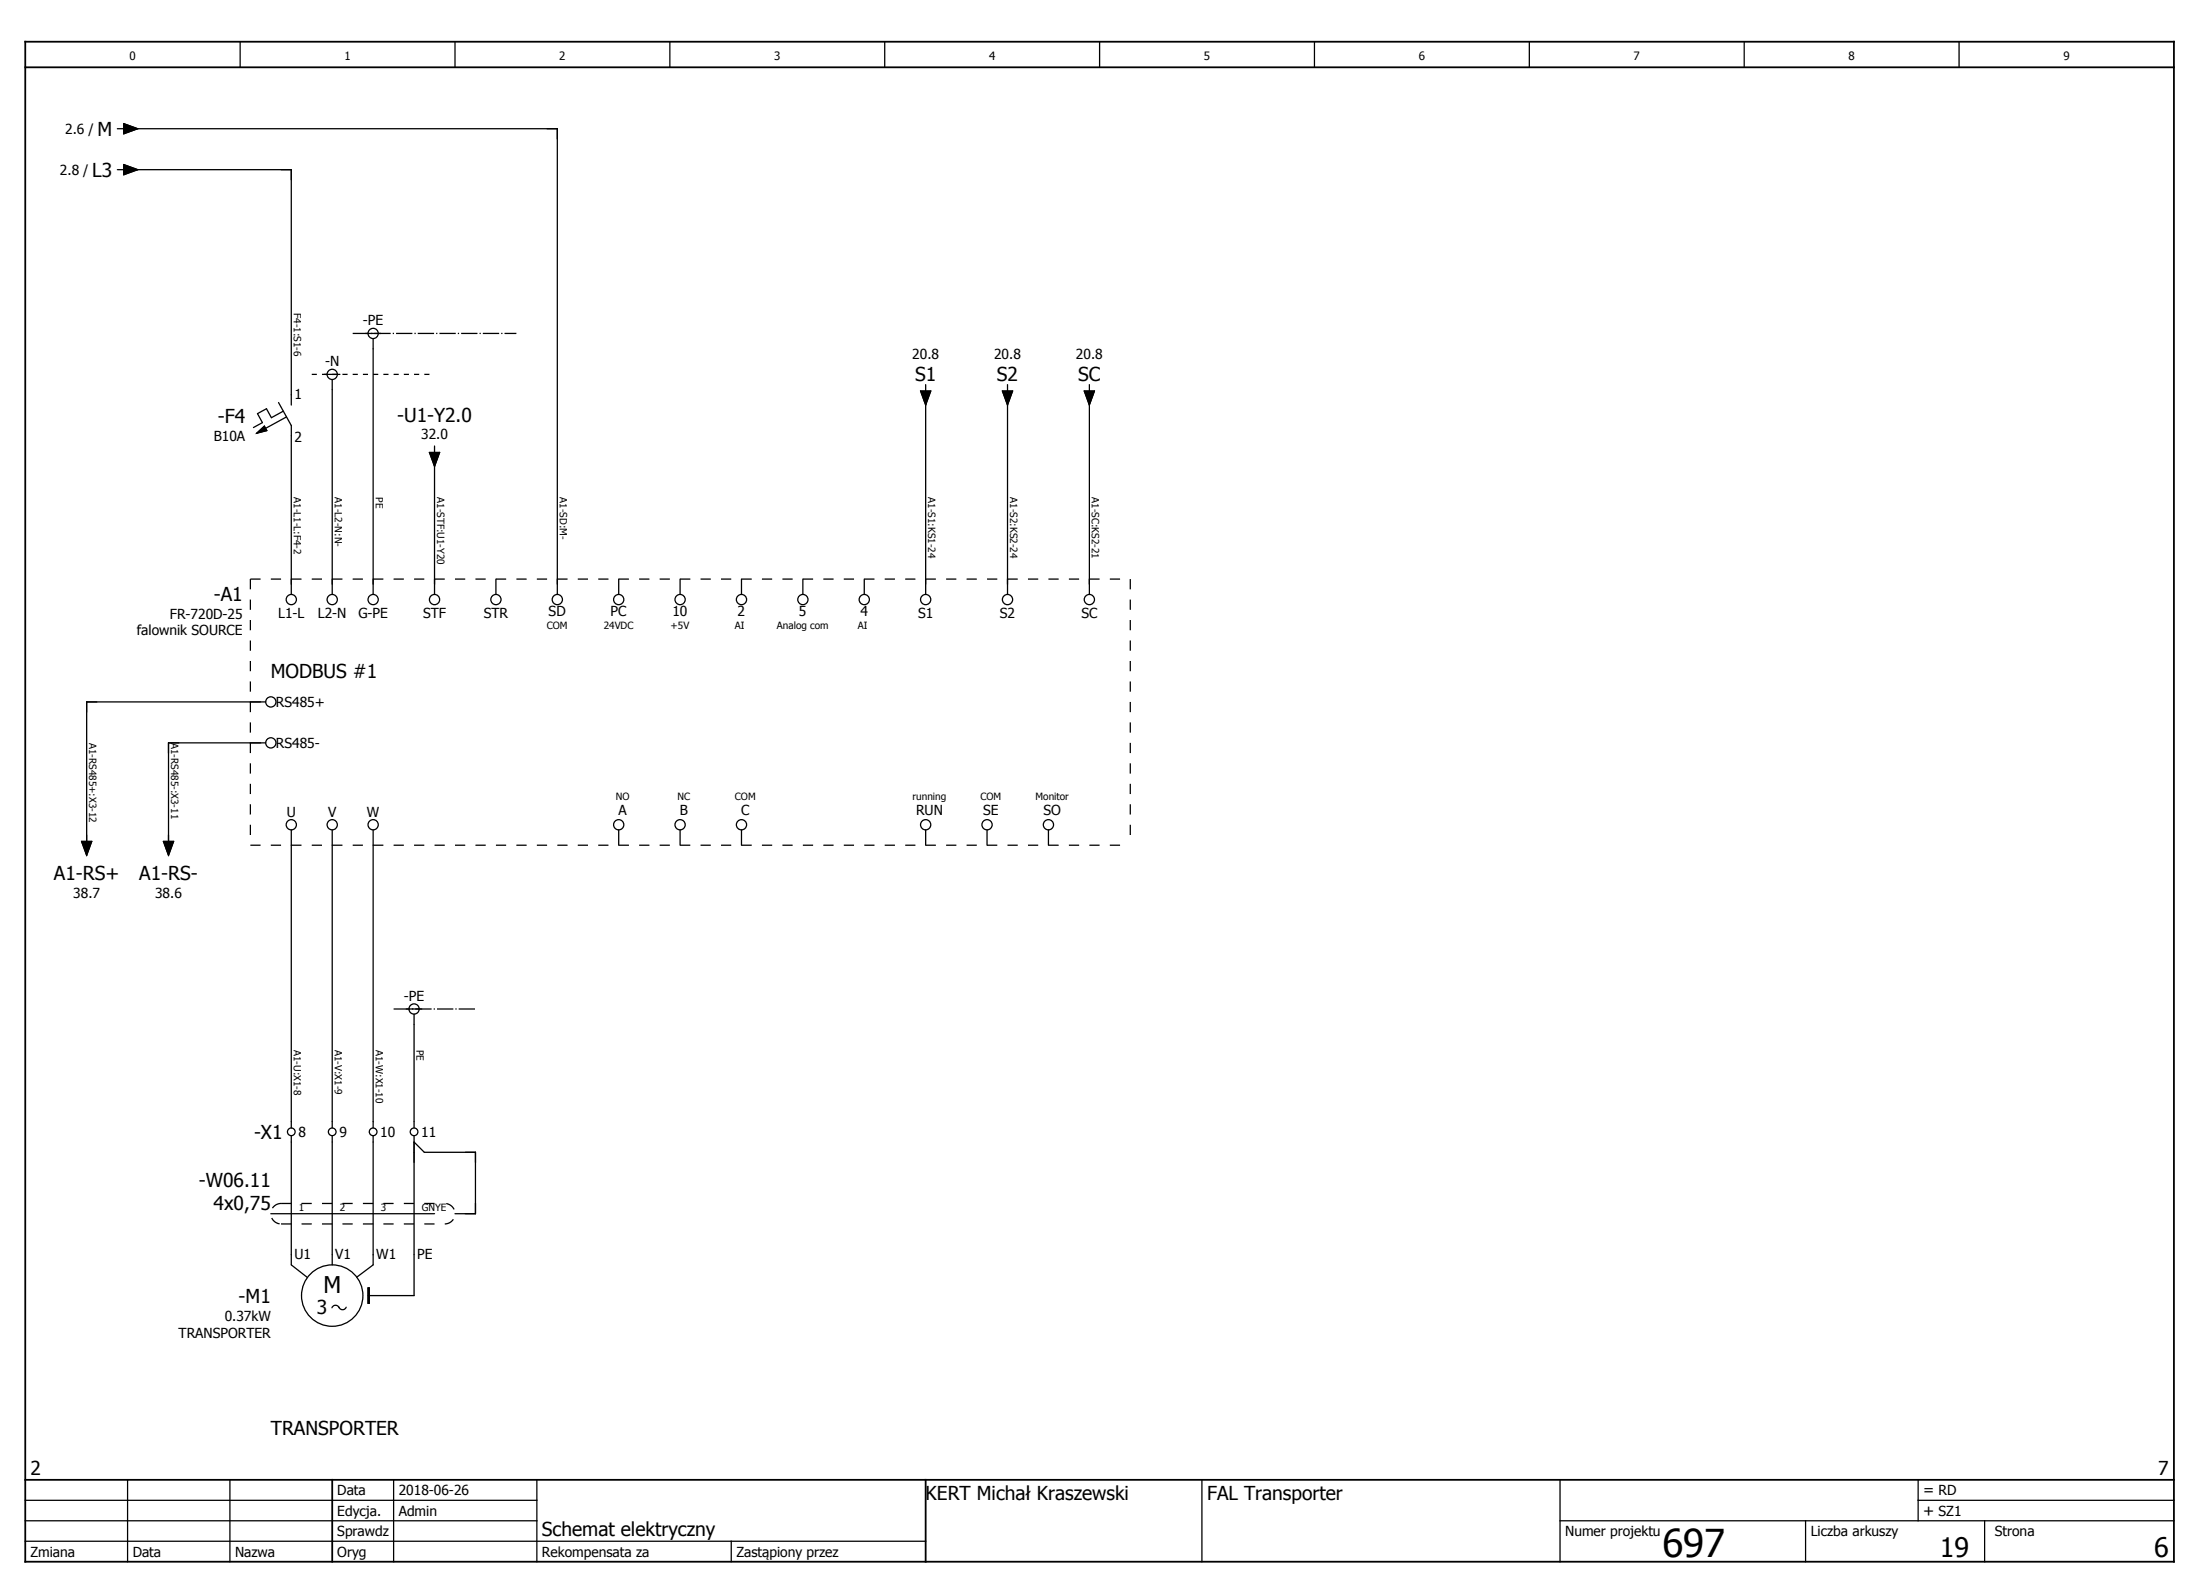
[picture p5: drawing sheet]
<svg xmlns="http://www.w3.org/2000/svg" width="430mm" height="310mm" viewBox="0 0 430 310" stroke-linecap="round" stroke-linejoin="round" font-family="sans-serif">
<g fill="none" stroke="#000" stroke-width=".25">
<path d="M46.9 8.2v5M88.9 8.2v5M130.9 8.2v5M172.9 8.2v5M214.9 8.2v5M256.9 8.2v5M298.9 8.2v5M340.9 8.2v5M382.9 8.2v5M22.9 25.2h1.3M22.9 33.2h1.3M24.2 24.2l2.7 1-2.7 1z"/>
<path d="M24.2 32.2l2.7 1-2.7 1zM24.9 25.2h84v91M24.9 33.2h32v46M54.4 78.7l2.5 4.5v33M63.4 73.2h3M64.9 74.2v42M71.4 65.2h3M72.9 66.2v50M179.9 76.4h2l-1 2.8zM180.9 75.2v1.2M180.9 78.2v38M195.9 76.4h2l-1 2.8z"/>
<path d="M196.9 75.2v1.2M196.9 78.2v38M211.9 76.4h2l-1 2.8zM212.9 75.2v1.2M212.9 78.2v38M50.2 84.7l1.5-1.4 .5 .8zM55.4 80.3l-2.4 1.3-.9-1.7-1.8 .9 1 1.8-1.8 .9M56 81.5l-4.1 2.2M83.9 88.4h2l-1 2.8zM84.9 87.2v1.2M84.9 90.2v26M96.9 113.2v3"/>
<path d="M120.9 113.2v3M132.9 113.2v3M144.9 113.2v3M156.9 113.2v3M168.9 113.2v3M51.9 137.2h-35v28M51.9 145.2h-19v20M15.9 164.4h2l-1 2.8zM31.9 164.4h2l-1 2.8zM56.9 162.2v58.2M64.9 162.2v58.2M72.9 162.2v58.2"/>
<path d="M120.9 162.2v3M132.9 162.2v3M144.9 162.2v3M180.9 162.2v3M192.9 162.2v3M204.9 162.2v3M79.4 197.2h3M80.9 198.2v22.2M52.9 237.2h32M56.9 221.9v25.3l3.2 2.4M64.9 221.9v25.3M72.9 221.9v25.3l-3.2 2.4"/>
<path d="M80.9 221.9v31.3h-9M80.9 223.2l2 2h10v12h-4M64.9 255.5a.75 .75 0 0 1 .7-.5 .75 .75 0 0 1 .7 .5M66.3 255.4a.75 .75 0 0 0 .7 .5 .75 .75 0 0 0 .7-.5M71.9 251.7h.3v3h-.3zM4.9 297.2h100M4.9 293.2h100M24.9 289.2v16M44.9 289.2v16M76.9 289.2v16M104.9 289.2v16M234.9 289.2v16"/>
<path d="M304.9 297.2h120M304.9 289.2v16M352.9 297.2v8M374.9 293.2h50M374.9 289.2v8M387.9 297.2v8M4.9 301.2h176M142.9 301.2v4"/>
<circle cx="64.9" cy="73.2" r="1"/>
<circle cx="72.9" cy="65.2" r="1"/>
<circle cx="56.9" cy="117.2" r="1"/>
<circle cx="64.9" cy="117.2" r="1"/>
<circle cx="72.9" cy="117.2" r="1"/>
<circle cx="84.9" cy="117.2" r="1"/>
<circle cx="96.9" cy="117.2" r="1"/>
<circle cx="108.9" cy="117.2" r="1"/>
<circle cx="120.9" cy="117.2" r="1"/>
<circle cx="132.9" cy="117.2" r="1"/>
<circle cx="144.9" cy="117.2" r="1"/>
<circle cx="156.9" cy="117.2" r="1"/>
<circle cx="168.9" cy="117.2" r="1"/>
<circle cx="180.9" cy="117.2" r="1"/>
<circle cx="196.9" cy="117.2" r="1"/>
<circle cx="212.9" cy="117.2" r="1"/>
<circle cx="52.9" cy="137.2" r="1"/>
<circle cx="52.9" cy="145.2" r="1"/>
<circle cx="56.9" cy="161.2" r="1"/>
<circle cx="64.9" cy="161.2" r="1"/>
<circle cx="72.9" cy="161.2" r="1"/>
<circle cx="120.9" cy="161.2" r="1"/>
<circle cx="132.9" cy="161.2" r="1"/>
<circle cx="144.9" cy="161.2" r="1"/>
<circle cx="180.9" cy="161.2" r="1"/>
<circle cx="192.9" cy="161.2" r="1"/>
<circle cx="204.9" cy="161.2" r="1"/>
<circle cx="80.9" cy="197.2" r="1"/>
<circle cx="56.9" cy="221.2" r=".75"/>
<circle cx="64.9" cy="221.2" r=".75"/>
<circle cx="72.9" cy="221.2" r=".75"/>
<circle cx="80.9" cy="221.2" r=".75"/>
<circle cx="64.9" cy="253.2" r="6"/>
</g>
<path d="M4.9 13.2h420M4.9 8.2h420v297h-420zM4.9 289.2h420M64.9 289.2v16M180.9 289.2v16" fill="none" stroke="#000" stroke-width=".35"/>
<path d="M68.9 65.2h32M76.9 197.2h16" fill="none" stroke="#000" stroke-width=".25" stroke-dasharray="3.2 .4 .3 .4" stroke-linecap="butt"/>
<path d="M60.9 73.2h24" fill="none" stroke="#000" stroke-width=".25" stroke-dasharray="1 1" stroke-linecap="butt"/>
<path d="M24.2 24.2l2.7 1-2.7 1zM24.2 32.2l2.7 1-2.7 1zM179.9 76.4h2l-1 2.8zM195.9 76.4h2l-1 2.8zM211.9 76.4h2l-1 2.8zM50.2 84.7l1.5-1.4 .5 .8zM83.9 88.4h2l-1 2.8zM15.9 164.4h2l-1 2.8zM31.9 164.4h2l-1 2.8zM71.9 251.7h.3v3h-.3z" fill="#000" stroke="#000" stroke-width=".2"/>
<path d="M48.9 113.2h172M48.9 113.2v52M220.9 113.2v52M48.9 165.2h172M54.9 239.2h32M54.9 235.2h32M54.9 235.2a2 2 0 0 0-2 2 2 2 0 0 0 2 2M86.9 239.2a2 2 0 0 0 2-2 2 2 0 0 0-2-2" fill="none" stroke="#000" stroke-width=".25" stroke-dasharray="2 2" stroke-linecap="butt"/>
<text font-size="7.5" x="324.9" y="304.2">697</text>
<g font-size="5.3">
<text x="379.2" y="304.2">19</text>
<text x="421.1" y="304.2">6</text>
</g>
<text font-size="4.5" x="63.2" y="252.7">M</text>
<g font-size="3.7">
<text x="19" y="26.6">M</text>
<text x="18" y="34.6">L3</text>
<text x="178.9" y="74.4">S1</text>
<text x="194.9" y="74.4">S2</text>
<text x="210.8" y="74.4">SC</text>
<text x="42.6" y="82.6">-F4</text>
<text x="77.6" y="82.4">-U1-Y2.0</text>
<text x="41.8" y="117.4">-A1</text>
<text x="52.9" y="132.4">MODBUS #1</text>
<text x="10.5" y="171.9">A1-RS+</text>
<text x="27.2" y="171.9">A1-RS-</text>
<text x="49.7" y="222.6">-X1</text>
<text x="38.9" y="231.9">-W06.11</text>
<text x="41.8" y="236.4">4x0,75</text>
<text x="46.6" y="254.6">-M1</text>
<text x="62" y="256.8">3</text>
<text x="52.9" y="280.4">TRANSPORTER</text>
<text x="5.9" y="288.2">2</text>
<text x="180.9" y="293.2">KERT Michał Kraszewski</text>
<text x="235.9" y="293.2">FAL Transporter</text>
<text x="421.9" y="288.2">7</text>
<text x="105.9" y="300.2">Schemat elektryczny</text>
</g>
<g font-size="3">
<text x="375.9" y="292.2">= RD</text>
<text x="375.9" y="296.2">+ SZ1</text>
</g>
<g font-size="2.7">
<text x="12.8" y="26.2">2.6 /</text>
<text x="11.7" y="34.2">2.8 /</text>
<text x="70.9" y="63.6">-PE</text>
<text x="63.5" y="71.6">-N</text>
<text x="178.3" y="70.1">20.8</text>
<text x="194.3" y="70.1">20.8</text>
<text x="210.3" y="70.1">20.8</text>
<text x="57.5" y="78">1</text>
<text x="41.8" y="86.1">B10A</text>
<text x="57.5" y="86.4">2</text>
<text x="82.3" y="85.9">32.0</text>
<text x="26.8" y="124.1">falownik SOURCE</text>
<text x="33.2" y="120.9">FR-720D-25</text>
<text x="54.4" y="120.8">L1-L</text>
<text x="62.1" y="120.8">L2-N</text>
<text x="70" y="120.8">G-PE</text>
<text x="82.7" y="120.8">STF</text>
<text x="94.6" y="120.8">STR</text>
<text x="107.2" y="120.5">SD</text>
<text x="119.4" y="120.5">PC</text>
<text x="131.4" y="120.5">10</text>
<text x="144.2" y="120.5">2</text>
<text x="156.2" y="120.5">5</text>
<text x="168.2" y="120.5">4</text>
<text x="179.4" y="120.8">S1</text>
<text x="195.4" y="120.8">S2</text>
<text x="211.4" y="120.8">SC</text>
<text x="53.9" y="138.2">RS485+</text>
<text x="53.9" y="146.2">RS485-</text>
<text x="56.1" y="159.6">U</text>
<text x="64.1" y="159.6">V</text>
<text x="71.7" y="159.6">W</text>
<text x="120.9" y="159.3">A</text>
<text x="132.9" y="159.3">B</text>
<text x="144.9" y="159.3">C</text>
<text x="179.1" y="159.3">RUN</text>
<text x="192.2" y="159.3">SE</text>
<text x="204" y="159.3">SO</text>
<text x="14.3" y="175.4">38.7</text>
<text x="30.3" y="175.4">38.6</text>
<text x="78.9" y="195.6">-PE</text>
<text x="58.3" y="222.2">8</text>
<text x="66.3" y="222.2">9</text>
<text x="74.3" y="222.2">10</text>
<text x="82.3" y="222.2">11</text>
<text x="57.5" y="246">U1</text>
<text x="65.5" y="246">V1</text>
<text x="73.5" y="246">W1</text>
<text x="81.5" y="246">PE</text>
<text x="34.9" y="261.4">TRANSPORTER</text>
<text x="43.9" y="258.1">0.37kW</text>
<text x="65.9" y="292.2">Data</text>
<text x="77.9" y="292.2">2018-06-26</text>
<text x="65.9" y="296.2">Edycja.</text>
<text x="77.9" y="296.2">Admin</text>
<text x="5.9" y="304.2">Zmiana</text>
<text x="25.9" y="304.2">Data</text>
<text x="45.9" y="304.2">Nazwa</text>
<text x="65.9" y="304.2">Oryg</text>
<text x="65.9" y="300.2">Sprawdz</text>
<text x="105.9" y="304.2">Rekompensata za</text>
<text x="143.9" y="304.2">Zastąpiony przez</text>
<text x="305.9" y="300.2">Numer projektu</text>
<text x="353.9" y="300.2">Liczba arkuszy</text>
<text x="389.9" y="300.2">Strona</text>
</g>
<g font-size="2.3">
<text x="25.3" y="11.7">0</text>
<text x="67.3" y="11.7">1</text>
<text x="109.3" y="11.7">2</text>
<text x="151.3" y="11.7">3</text>
<text x="193.3" y="11.7">4</text>
<text x="235.3" y="11.7">5</text>
<text x="277.3" y="11.7">6</text>
<text x="319.3" y="11.7">7</text>
<text x="361.3" y="11.7">8</text>
<text x="403.3" y="11.7">9</text>
</g>
<g font-size="2">
<text x="57.4" y="61.2" transform="rotate(90 57.4 61.2)">F4-1:S1-6</text>
<text x="57.4" y="97.2" transform="rotate(90 57.4 97.2)">A1-L1-L:F4-2</text>
<text x="65.4" y="97.2" transform="rotate(90 65.4 97.2)">A1-L2-N:N-</text>
<text x="73.4" y="97.2" transform="rotate(90 73.4 97.2)">PE</text>
<text x="85.4" y="97.2" transform="rotate(90 85.4 97.2)">A1-STF:U1-Y20</text>
<text x="109.4" y="97.2" transform="rotate(90 109.4 97.2)">A1-SD:M-</text>
<text x="181.4" y="97.2" transform="rotate(90 181.4 97.2)">A1-S1:KS1-24</text>
<text x="197.4" y="97.2" transform="rotate(90 197.4 97.2)">A1-S2:KS2-24</text>
<text x="213.4" y="97.2" transform="rotate(90 213.4 97.2)">A1-SC:KS2-21</text>
<text x="106.9" y="123">COM</text>
<text x="118" y="123">24VDC</text>
<text x="131.1" y="123">+5V</text>
<text x="143.7" y="123">AI</text>
<text x="151.9" y="123">Analog com</text>
<text x="167.7" y="123">AI</text>
<text x="17.4" y="145.2" transform="rotate(90 17.4 145.2)">A1-RS485+:X3-12</text>
<text x="33.4" y="145.2" transform="rotate(90 33.4 145.2)">A1-RS485-:X3-11</text>
<text x="120.3" y="156.2">NO</text>
<text x="132.5" y="156.2">NC</text>
<text x="143.7" y="156.2">COM</text>
<text x="178.4" y="156.2">running</text>
<text x="191.7" y="156.2">COM</text>
<text x="202.4" y="156.2">Monitor</text>
<text x="57.4" y="205.2" transform="rotate(90 57.4 205.2)">A1-U:X1-8</text>
<text x="65.4" y="205.2" transform="rotate(90 65.4 205.2)">A1-V:X1-9</text>
<text x="73.4" y="205.2" transform="rotate(90 73.4 205.2)">A1-W:X1-10</text>
<text x="81.4" y="205.2" transform="rotate(90 81.4 205.2)">PE</text>
<text x="58.4" y="236.7">1</text>
<text x="66.4" y="236.7">2</text>
<text x="74.4" y="236.7">3</text>
<text x="82.4" y="236.7">GNYE</text>
</g>
</svg>
